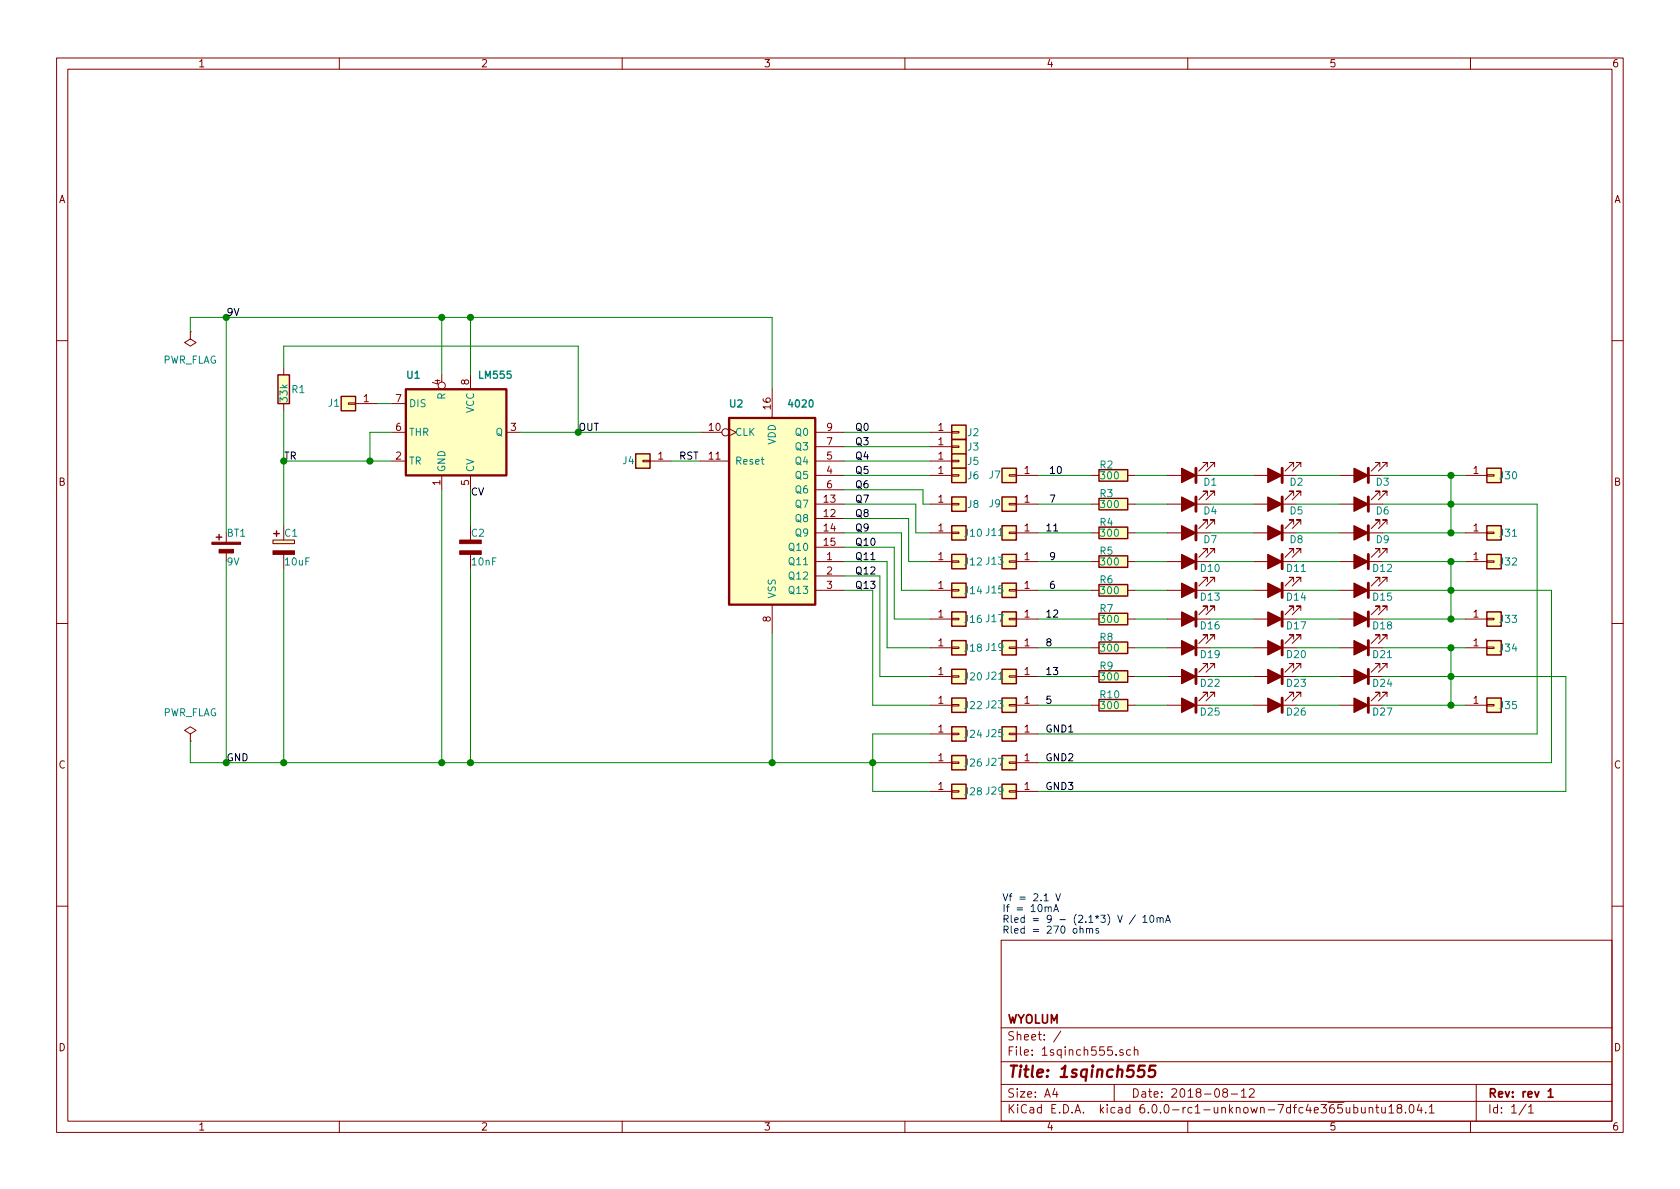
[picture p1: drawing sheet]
EESchema Schematic File Version 4
LIBS:1sqinch555-cache
EELAYER 26 0
EELAYER END
$Descr A4 11693 8268
encoding utf-8
Sheet 1 1
Title "1sqinch555"
Date "2018-08-12"
Rev "rev 1"
Comp "WYOLUM"
Comment1 ""
Comment2 ""
Comment3 ""
Comment4 ""
$EndDescr
$Comp
L 1sqinch:4020 U2
U 1 1
P 5375 3500
F 0 "U2" H 5125 4200 50  0000 C CNB
F 1 "4020" H 5575 4200 50  0000 C CNB
F 2 "1sqinch555_fp:SOIC-16_3.9x9.9mm_Pitch1.27mm" H 5375 3500 50  0001 C CNN
F 3 "http://www.intersil.com/content/dam/Intersil/documents/cd40/cd4020bms-24bms-40bms.pdf" H 5375 3500 50  0001 C CNN
	1    5375 3500
	1    0    0    -1  
$EndComp
$Comp
L 1sqinch:LM555 U1
U 1 1
P 3175 3000
F 0 "U1" H 2825 3400 50  0000 L CNB
F 1 "LM555" H 3325 3400 50  0000 L CNB
F 2 "1sqinch555_fp:SOIC-8_3.9x4.9mm_Pitch1.27mm" H 3175 3000 50  0001 C CNN
F 3 "http://www.ti.com/lit/ds/symlink/lm555.pdf" H 3175 3000 50  0001 C CNN
	1    3175 3000
	1    0    0    -1  
$EndComp
$Comp
L 1sqinch:C_NP C2
U 1 1
P 3275 3800
F 0 "C2" H 3275 3900 50  0000 L CNN
F 1 "10nF" H 3275 3700 50  0000 L CNN
F 2 "1sqinch555_fp:C_0805" H 3313 3650 50  0001 C CNN
F 3 "" H 3275 3800 50  0001 C CNN
	1    3275 3800
	1    0    0    -1  
$EndComp
$Comp
L 1sqinch:C_P C1
U 1 1
P 1975 3800
F 0 "C1" H 1975 3900 50  0000 L CNN
F 1 "10uF" H 1975 3700 50  0000 L CNN
F 2 "1sqinch555_fp:C_0805" H 2013 3650 50  0001 C CNN
F 3 "" H 1975 3800 50  0001 C CNN
	1    1975 3800
	1    0    0    -1  
$EndComp
$Comp
L 1sqinch:R R1
U 1 1
P 1975 2700
F 0 "R1" H 2025 2700 50  0000 L CNN
F 1 "33k" V 1975 2600 50  0000 L CNN
F 2 "1sqinch555_fp:R_0805" V 1905 2700 50  0001 C CNN
F 3 "" H 1975 2700 50  0001 C CNN
	1    1975 2700
	1    0    0    -1  
$EndComp
Wire Wire Line
	3275 3400 3275 3650
Wire Wire Line
	3625 3000 4025 3000
Wire Wire Line
	1975 3650 1975 3200
Wire Wire Line
	2725 3000 2575 3000
Wire Wire Line
	2575 3000 2575 3200
Wire Wire Line
	2575 3200 2725 3200
Wire Wire Line
	2575 3200 1975 3200
Connection ~ 2575 3200
Connection ~ 1975 3200
Wire Wire Line
	1975 3200 1975 2850
Wire Wire Line
	1975 2550 1975 2400
Wire Wire Line
	1975 2400 4025 2400
Wire Wire Line
	4025 2400 4025 3000
Connection ~ 4025 3000
Wire Wire Line
	4025 3000 4875 3000
$Comp
L 1sqinch:Battery_Cell BT1
U 1 1
P 1575 3800
F 0 "BT1" H 1575 3900 50  0000 L CNN
F 1 "9V" H 1575 3700 50  0000 L CNN
F 2 "1sqinch555_fp:9V_clip_968" V 1575 3860 50  0001 C CNN
F 3 "" V 1575 3860 50  0001 C CNN
	1    1575 3800
	1    0    0    -1  
$EndComp
Wire Wire Line
	1575 3700 1575 2200
Wire Wire Line
	1575 2200 3075 2200
Wire Wire Line
	5375 2200 5375 2700
Wire Wire Line
	3075 2600 3075 2200
Connection ~ 3075 2200
Wire Wire Line
	3075 2200 3275 2200
Wire Wire Line
	3275 2600 3275 2200
Connection ~ 3275 2200
Wire Wire Line
	3275 2200 5375 2200
Wire Wire Line
	5375 4400 5375 5300
Wire Wire Line
	5375 5300 3275 5300
Wire Wire Line
	1575 5300 1575 3900
Wire Wire Line
	1975 3950 1975 5300
Connection ~ 1975 5300
Wire Wire Line
	1975 5300 1575 5300
Wire Wire Line
	3275 3950 3275 5300
Connection ~ 3275 5300
Wire Wire Line
	3275 5300 3075 5300
Wire Wire Line
	3075 3400 3075 5300
Connection ~ 3075 5300
Wire Wire Line
	3075 5300 1975 5300
$Comp
L 1sqinch:Conn_01x01 J1
U 1 1
P 2425 2800
F 0 "J1" H 2525 2800 50  0000 C CNN
F 1 "Conn_01x01" H 2325 2650 50  0001 C CNN
F 2 "1sqinch555_fp:pad_smd_1mm" H 2425 2800 50  0001 C CNN
F 3 "~" H 2425 2800 50  0001 C CNN
	1    2425 2800
	-1   0    0    1   
$EndComp
$Comp
L 1sqinch:Conn_01x01 J4
U 1 1
P 4475 3200
F 0 "J4" H 4575 3200 50  0000 C CNN
F 1 "Conn_01x01" H 4375 3050 50  0001 C CNN
F 2 "1sqinch555_fp:pad_smd_1mm" H 4475 3200 50  0001 C CNN
F 3 "~" H 4475 3200 50  0001 C CNN
	1    4475 3200
	-1   0    0    1   
$EndComp
$Comp
L 1sqinch:Conn_01x01 J2
U 1 1
P 6675 3000
F 0 "J2" H 6775 3000 50  0000 C CNN
F 1 "Conn_01x01" H 6575 2850 50  0001 C CNN
F 2 "1sqinch555_fp:pad_smd_1mm" H 6675 3000 50  0001 C CNN
F 3 "~" H 6675 3000 50  0001 C CNN
	1    6675 3000
	1    0    0    -1  
$EndComp
$Comp
L 1sqinch:Conn_01x01 J3
U 1 1
P 6675 3100
F 0 "J3" H 6775 3100 50  0000 C CNN
F 1 "Conn_01x01" H 6575 2950 50  0001 C CNN
F 2 "1sqinch555_fp:pad_smd_1mm" H 6675 3100 50  0001 C CNN
F 3 "~" H 6675 3100 50  0001 C CNN
	1    6675 3100
	1    0    0    -1  
$EndComp
$Comp
L 1sqinch:Conn_01x01 J5
U 1 1
P 6675 3200
F 0 "J5" H 6775 3200 50  0000 C CNN
F 1 "Conn_01x01" H 6575 3050 50  0001 C CNN
F 2 "1sqinch555_fp:pad_smd_1mm" H 6675 3200 50  0001 C CNN
F 3 "~" H 6675 3200 50  0001 C CNN
	1    6675 3200
	1    0    0    -1  
$EndComp
Wire Wire Line
	2725 2800 2625 2800
Wire Wire Line
	4675 3200 4875 3200
Wire Wire Line
	6475 3000 5875 3000
Wire Wire Line
	5875 3100 6475 3100
Wire Wire Line
	6475 3200 5875 3200
$Comp
L 1sqinch:LED D1
U 1 1
P 8275 3300
F 0 "D1" H 8125 3350 50  0000 C CNN
F 1 "LED" H 8225 3100 50  0001 C CNN
F 2 "1sqinch555_fp:LED-0805" H 8275 3300 50  0001 C CNN
F 3 "~" H 8275 3300 50  0001 C CNN
	1    8275 3300
	-1   0    0    1   
$EndComp
$Comp
L 1sqinch:LED D2
U 1 1
P 8875 3300
F 0 "D2" H 8725 3350 50  0000 C CNN
F 1 "LED" H 8825 3100 50  0001 C CNN
F 2 "1sqinch555_fp:LED-0805" H 8875 3300 50  0001 C CNN
F 3 "~" H 8875 3300 50  0001 C CNN
	1    8875 3300
	-1   0    0    1   
$EndComp
$Comp
L 1sqinch:LED D3
U 1 1
P 9475 3300
F 0 "D3" H 9325 3350 50  0000 C CNN
F 1 "LED" H 9425 3100 50  0001 C CNN
F 2 "1sqinch555_fp:LED-0805" H 9475 3300 50  0001 C CNN
F 3 "~" H 9475 3300 50  0001 C CNN
	1    9475 3300
	-1   0    0    1   
$EndComp
Wire Wire Line
	8425 3300 8725 3300
Wire Wire Line
	9025 3300 9325 3300
$Comp
L 1sqinch:LED D4
U 1 1
P 8275 3500
F 0 "D4" H 8125 3550 50  0000 C CNN
F 1 "LED" H 8225 3300 50  0001 C CNN
F 2 "1sqinch555_fp:LED-0805" H 8275 3500 50  0001 C CNN
F 3 "~" H 8275 3500 50  0001 C CNN
	1    8275 3500
	-1   0    0    1   
$EndComp
$Comp
L 1sqinch:LED D5
U 1 1
P 8875 3500
F 0 "D5" H 8725 3550 50  0000 C CNN
F 1 "LED" H 8825 3300 50  0001 C CNN
F 2 "1sqinch555_fp:LED-0805" H 8875 3500 50  0001 C CNN
F 3 "~" H 8875 3500 50  0001 C CNN
	1    8875 3500
	-1   0    0    1   
$EndComp
$Comp
L 1sqinch:LED D6
U 1 1
P 9475 3500
F 0 "D6" H 9325 3550 50  0000 C CNN
F 1 "LED" H 9425 3300 50  0001 C CNN
F 2 "1sqinch555_fp:LED-0805" H 9475 3500 50  0001 C CNN
F 3 "~" H 9475 3500 50  0001 C CNN
	1    9475 3500
	-1   0    0    1   
$EndComp
Wire Wire Line
	8425 3500 8725 3500
Wire Wire Line
	9025 3500 9325 3500
$Comp
L 1sqinch:LED D7
U 1 1
P 8275 3700
F 0 "D7" H 8125 3750 50  0000 C CNN
F 1 "LED" H 8225 3500 50  0001 C CNN
F 2 "1sqinch555_fp:LED-0805" H 8275 3700 50  0001 C CNN
F 3 "~" H 8275 3700 50  0001 C CNN
	1    8275 3700
	-1   0    0    1   
$EndComp
$Comp
L 1sqinch:LED D8
U 1 1
P 8875 3700
F 0 "D8" H 8725 3750 50  0000 C CNN
F 1 "LED" H 8825 3500 50  0001 C CNN
F 2 "1sqinch555_fp:LED-0805" H 8875 3700 50  0001 C CNN
F 3 "~" H 8875 3700 50  0001 C CNN
	1    8875 3700
	-1   0    0    1   
$EndComp
$Comp
L 1sqinch:LED D9
U 1 1
P 9475 3700
F 0 "D9" H 9325 3750 50  0000 C CNN
F 1 "LED" H 9425 3500 50  0001 C CNN
F 2 "1sqinch555_fp:LED-0805" H 9475 3700 50  0001 C CNN
F 3 "~" H 9475 3700 50  0001 C CNN
	1    9475 3700
	-1   0    0    1   
$EndComp
Wire Wire Line
	8425 3700 8725 3700
Wire Wire Line
	9025 3700 9325 3700
$Comp
L 1sqinch:LED D10
U 1 1
P 8275 3900
F 0 "D10" H 8125 3950 50  0000 C CNN
F 1 "LED" H 8225 3700 50  0001 C CNN
F 2 "1sqinch555_fp:LED-0805" H 8275 3900 50  0001 C CNN
F 3 "~" H 8275 3900 50  0001 C CNN
	1    8275 3900
	-1   0    0    1   
$EndComp
$Comp
L 1sqinch:LED D11
U 1 1
P 8875 3900
F 0 "D11" H 8725 3950 50  0000 C CNN
F 1 "LED" H 8825 3700 50  0001 C CNN
F 2 "1sqinch555_fp:LED-0805" H 8875 3900 50  0001 C CNN
F 3 "~" H 8875 3900 50  0001 C CNN
	1    8875 3900
	-1   0    0    1   
$EndComp
$Comp
L 1sqinch:LED D12
U 1 1
P 9475 3900
F 0 "D12" H 9325 3950 50  0000 C CNN
F 1 "LED" H 9425 3700 50  0001 C CNN
F 2 "1sqinch555_fp:LED-0805" H 9475 3900 50  0001 C CNN
F 3 "~" H 9475 3900 50  0001 C CNN
	1    9475 3900
	-1   0    0    1   
$EndComp
Wire Wire Line
	8425 3900 8725 3900
Wire Wire Line
	9025 3900 9325 3900
$Comp
L 1sqinch:LED D13
U 1 1
P 8275 4100
F 0 "D13" H 8125 4150 50  0000 C CNN
F 1 "LED" H 8225 3900 50  0001 C CNN
F 2 "1sqinch555_fp:LED-0805" H 8275 4100 50  0001 C CNN
F 3 "~" H 8275 4100 50  0001 C CNN
	1    8275 4100
	-1   0    0    1   
$EndComp
$Comp
L 1sqinch:LED D14
U 1 1
P 8875 4100
F 0 "D14" H 8725 4150 50  0000 C CNN
F 1 "LED" H 8825 3900 50  0001 C CNN
F 2 "1sqinch555_fp:LED-0805" H 8875 4100 50  0001 C CNN
F 3 "~" H 8875 4100 50  0001 C CNN
	1    8875 4100
	-1   0    0    1   
$EndComp
$Comp
L 1sqinch:LED D15
U 1 1
P 9475 4100
F 0 "D15" H 9325 4150 50  0000 C CNN
F 1 "LED" H 9425 3900 50  0001 C CNN
F 2 "1sqinch555_fp:LED-0805" H 9475 4100 50  0001 C CNN
F 3 "~" H 9475 4100 50  0001 C CNN
	1    9475 4100
	-1   0    0    1   
$EndComp
Wire Wire Line
	8425 4100 8725 4100
Wire Wire Line
	9025 4100 9325 4100
$Comp
L 1sqinch:LED D16
U 1 1
P 8275 4300
F 0 "D16" H 8125 4350 50  0000 C CNN
F 1 "LED" H 8225 4100 50  0001 C CNN
F 2 "1sqinch555_fp:LED-0805" H 8275 4300 50  0001 C CNN
F 3 "~" H 8275 4300 50  0001 C CNN
	1    8275 4300
	-1   0    0    1   
$EndComp
$Comp
L 1sqinch:LED D17
U 1 1
P 8875 4300
F 0 "D17" H 8725 4350 50  0000 C CNN
F 1 "LED" H 8825 4100 50  0001 C CNN
F 2 "1sqinch555_fp:LED-0805" H 8875 4300 50  0001 C CNN
F 3 "~" H 8875 4300 50  0001 C CNN
	1    8875 4300
	-1   0    0    1   
$EndComp
$Comp
L 1sqinch:LED D18
U 1 1
P 9475 4300
F 0 "D18" H 9325 4350 50  0000 C CNN
F 1 "LED" H 9425 4100 50  0001 C CNN
F 2 "1sqinch555_fp:LED-0805" H 9475 4300 50  0001 C CNN
F 3 "~" H 9475 4300 50  0001 C CNN
	1    9475 4300
	-1   0    0    1   
$EndComp
Wire Wire Line
	8425 4300 8725 4300
Wire Wire Line
	9025 4300 9325 4300
$Comp
L 1sqinch:LED D19
U 1 1
P 8275 4500
F 0 "D19" H 8125 4550 50  0000 C CNN
F 1 "LED" H 8225 4300 50  0001 C CNN
F 2 "1sqinch555_fp:LED-0805" H 8275 4500 50  0001 C CNN
F 3 "~" H 8275 4500 50  0001 C CNN
	1    8275 4500
	-1   0    0    1   
$EndComp
$Comp
L 1sqinch:LED D20
U 1 1
P 8875 4500
F 0 "D20" H 8725 4550 50  0000 C CNN
F 1 "LED" H 8825 4300 50  0001 C CNN
F 2 "1sqinch555_fp:LED-0805" H 8875 4500 50  0001 C CNN
F 3 "~" H 8875 4500 50  0001 C CNN
	1    8875 4500
	-1   0    0    1   
$EndComp
$Comp
L 1sqinch:LED D21
U 1 1
P 9475 4500
F 0 "D21" H 9325 4550 50  0000 C CNN
F 1 "LED" H 9425 4300 50  0001 C CNN
F 2 "1sqinch555_fp:LED-0805" H 9475 4500 50  0001 C CNN
F 3 "~" H 9475 4500 50  0001 C CNN
	1    9475 4500
	-1   0    0    1   
$EndComp
Wire Wire Line
	8425 4500 8725 4500
Wire Wire Line
	9025 4500 9325 4500
$Comp
L 1sqinch:LED D22
U 1 1
P 8275 4700
F 0 "D22" H 8125 4750 50  0000 C CNN
F 1 "LED" H 8225 4500 50  0001 C CNN
F 2 "1sqinch555_fp:LED-0805" H 8275 4700 50  0001 C CNN
F 3 "~" H 8275 4700 50  0001 C CNN
	1    8275 4700
	-1   0    0    1   
$EndComp
$Comp
L 1sqinch:LED D23
U 1 1
P 8875 4700
F 0 "D23" H 8725 4750 50  0000 C CNN
F 1 "LED" H 8825 4500 50  0001 C CNN
F 2 "1sqinch555_fp:LED-0805" H 8875 4700 50  0001 C CNN
F 3 "~" H 8875 4700 50  0001 C CNN
	1    8875 4700
	-1   0    0    1   
$EndComp
$Comp
L 1sqinch:LED D24
U 1 1
P 9475 4700
F 0 "D24" H 9325 4750 50  0000 C CNN
F 1 "LED" H 9425 4500 50  0001 C CNN
F 2 "1sqinch555_fp:LED-0805" H 9475 4700 50  0001 C CNN
F 3 "~" H 9475 4700 50  0001 C CNN
	1    9475 4700
	-1   0    0    1   
$EndComp
Wire Wire Line
	8425 4700 8725 4700
Wire Wire Line
	9025 4700 9325 4700
$Comp
L 1sqinch:LED D25
U 1 1
P 8275 4900
F 0 "D25" H 8125 4950 50  0000 C CNN
F 1 "LED" H 8225 4700 50  0001 C CNN
F 2 "1sqinch555_fp:LED-0805" H 8275 4900 50  0001 C CNN
F 3 "~" H 8275 4900 50  0001 C CNN
	1    8275 4900
	-1   0    0    1   
$EndComp
$Comp
L 1sqinch:LED D26
U 1 1
P 8875 4900
F 0 "D26" H 8725 4950 50  0000 C CNN
F 1 "LED" H 8825 4700 50  0001 C CNN
F 2 "1sqinch555_fp:LED-0805" H 8875 4900 50  0001 C CNN
F 3 "~" H 8875 4900 50  0001 C CNN
	1    8875 4900
	-1   0    0    1   
$EndComp
$Comp
L 1sqinch:LED D27
U 1 1
P 9475 4900
F 0 "D27" H 9325 4950 50  0000 C CNN
F 1 "LED" H 9425 4700 50  0001 C CNN
F 2 "1sqinch555_fp:LED-0805" H 9475 4900 50  0001 C CNN
F 3 "~" H 9475 4900 50  0001 C CNN
	1    9475 4900
	-1   0    0    1   
$EndComp
Wire Wire Line
	8425 4900 8725 4900
Wire Wire Line
	9025 4900 9325 4900
Wire Wire Line
	10100 3300 10100 3500
Connection ~ 10100 3500
Wire Wire Line
	10100 3500 10100 3700
Wire Wire Line
	10100 3900 10100 4100
Connection ~ 10100 4100
Wire Wire Line
	10100 4100 10100 4300
Wire Wire Line
	10100 4500 10100 4700
Connection ~ 10100 4700
Wire Wire Line
	10100 4700 10100 4900
Wire Wire Line
	5875 3300 6475 3300
Wire Wire Line
	5875 3400 6425 3400
Wire Wire Line
	6425 3400 6425 3500
Wire Wire Line
	6425 3500 6475 3500
Wire Wire Line
	5875 3500 6375 3500
Wire Wire Line
	6375 3500 6375 3700
Wire Wire Line
	6375 3700 6475 3700
Wire Wire Line
	5875 3600 6325 3600
Wire Wire Line
	6325 3600 6325 3900
Wire Wire Line
	6325 3900 6475 3900
Wire Wire Line
	5875 3700 6275 3700
Wire Wire Line
	6275 3700 6275 4100
Wire Wire Line
	6275 4100 6475 4100
Wire Wire Line
	5875 3800 6225 3800
Wire Wire Line
	6225 3800 6225 4300
Wire Wire Line
	6225 4300 6475 4300
Wire Wire Line
	5875 3900 6175 3900
Wire Wire Line
	6175 3900 6175 4500
Wire Wire Line
	6175 4500 6475 4500
Wire Wire Line
	5875 4000 6125 4000
Wire Wire Line
	6125 4000 6125 4700
Wire Wire Line
	6125 4700 6475 4700
Wire Wire Line
	5875 4100 6075 4100
Wire Wire Line
	6075 4100 6075 4900
Wire Wire Line
	6075 4900 6475 4900
$Comp
L power:PWR_FLAG #FLG0101
U 1 1
P 1325 2300
F 0 "#FLG0101" H 1325 2375 50  0001 C CNN
F 1 "PWR_FLAG" H 1325 2500 50  0000 C CNN
F 2 "" H 1325 2300 50  0001 C CNN
F 3 "" H 1325 2300 50  0001 C CNN
	1    1325 2300
	-1   0    0    1   
$EndComp
Wire Wire Line
	1325 2300 1325 2200
Wire Wire Line
	1325 2200 1575 2200
Connection ~ 1575 2200
$Comp
L power:PWR_FLAG #FLG0102
U 1 1
P 1325 5150
F 0 "#FLG0102" H 1325 5225 50  0001 C CNN
F 1 "PWR_FLAG" H 1325 5350 50  0000 C CNN
F 2 "" H 1325 5150 50  0001 C CNN
F 3 "" H 1325 5150 50  0001 C CNN
	1    1325 5150
	1    0    0    -1  
$EndComp
Wire Wire Line
	1325 5150 1325 5300
Wire Wire Line
	1325 5300 1575 5300
Connection ~ 1575 5300
$Comp
L 1sqinch:Conn_01x01 J6
U 1 1
P 6675 3300
F 0 "J6" H 6775 3300 50  0000 C CNN
F 1 "Conn_01x01" H 6575 3150 50  0001 C CNN
F 2 "1sqinch555_fp:pad_3x2mm_smd" H 6675 3300 50  0001 C CNN
F 3 "~" H 6675 3300 50  0001 C CNN
	1    6675 3300
	1    0    0    -1  
$EndComp
$Comp
L 1sqinch:Conn_01x01 J8
U 1 1
P 6675 3500
F 0 "J8" H 6775 3500 50  0000 C CNN
F 1 "Conn_01x01" H 6575 3350 50  0001 C CNN
F 2 "1sqinch555_fp:pad_3x2mm_smd" H 6675 3500 50  0001 C CNN
F 3 "~" H 6675 3500 50  0001 C CNN
	1    6675 3500
	1    0    0    -1  
$EndComp
$Comp
L 1sqinch:Conn_01x01 J10
U 1 1
P 6675 3700
F 0 "J10" H 6775 3700 50  0000 C CNN
F 1 "Conn_01x01" H 6575 3550 50  0001 C CNN
F 2 "1sqinch555_fp:pad_3x2mm_smd" H 6675 3700 50  0001 C CNN
F 3 "~" H 6675 3700 50  0001 C CNN
	1    6675 3700
	1    0    0    -1  
$EndComp
$Comp
L 1sqinch:Conn_01x01 J12
U 1 1
P 6675 3900
F 0 "J12" H 6775 3900 50  0000 C CNN
F 1 "Conn_01x01" H 6575 3750 50  0001 C CNN
F 2 "1sqinch555_fp:pad_3x2mm_smd" H 6675 3900 50  0001 C CNN
F 3 "~" H 6675 3900 50  0001 C CNN
	1    6675 3900
	1    0    0    -1  
$EndComp
$Comp
L 1sqinch:Conn_01x01 J14
U 1 1
P 6675 4100
F 0 "J14" H 6775 4100 50  0000 C CNN
F 1 "Conn_01x01" H 6575 3950 50  0001 C CNN
F 2 "1sqinch555_fp:pad_3x2mm_smd" H 6675 4100 50  0001 C CNN
F 3 "~" H 6675 4100 50  0001 C CNN
	1    6675 4100
	1    0    0    -1  
$EndComp
$Comp
L 1sqinch:Conn_01x01 J16
U 1 1
P 6675 4300
F 0 "J16" H 6775 4300 50  0000 C CNN
F 1 "Conn_01x01" H 6575 4150 50  0001 C CNN
F 2 "1sqinch555_fp:pad_3x2mm_smd" H 6675 4300 50  0001 C CNN
F 3 "~" H 6675 4300 50  0001 C CNN
	1    6675 4300
	1    0    0    -1  
$EndComp
$Comp
L 1sqinch:Conn_01x01 J18
U 1 1
P 6675 4500
F 0 "J18" H 6775 4500 50  0000 C CNN
F 1 "Conn_01x01" H 6575 4350 50  0001 C CNN
F 2 "1sqinch555_fp:pad_3x2mm_smd" H 6675 4500 50  0001 C CNN
F 3 "~" H 6675 4500 50  0001 C CNN
	1    6675 4500
	1    0    0    -1  
$EndComp
$Comp
L 1sqinch:Conn_01x01 J20
U 1 1
P 6675 4700
F 0 "J20" H 6775 4700 50  0000 C CNN
F 1 "Conn_01x01" H 6575 4550 50  0001 C CNN
F 2 "1sqinch555_fp:pad_3x2mm_smd" H 6675 4700 50  0001 C CNN
F 3 "~" H 6675 4700 50  0001 C CNN
	1    6675 4700
	1    0    0    -1  
$EndComp
$Comp
L 1sqinch:Conn_01x01 J7
U 1 1
P 7025 3300
F 0 "J7" H 7125 3300 50  0000 C CNN
F 1 "Conn_01x01" H 6925 3150 50  0001 C CNN
F 2 "1sqinch555_fp:pad_2x2mm" H 7025 3300 50  0001 C CNN
F 3 "~" H 7025 3300 50  0001 C CNN
	1    7025 3300
	-1   0    0    1   
$EndComp
$Comp
L 1sqinch:Conn_01x01 J9
U 1 1
P 7025 3500
F 0 "J9" H 7125 3500 50  0000 C CNN
F 1 "Conn_01x01" H 6925 3350 50  0001 C CNN
F 2 "1sqinch555_fp:pad_2x2mm" H 7025 3500 50  0001 C CNN
F 3 "~" H 7025 3500 50  0001 C CNN
	1    7025 3500
	-1   0    0    1   
$EndComp
$Comp
L 1sqinch:Conn_01x01 J11
U 1 1
P 7025 3700
F 0 "J11" H 7125 3700 50  0000 C CNN
F 1 "Conn_01x01" H 6925 3550 50  0001 C CNN
F 2 "1sqinch555_fp:pad_2x2mm" H 7025 3700 50  0001 C CNN
F 3 "~" H 7025 3700 50  0001 C CNN
	1    7025 3700
	-1   0    0    1   
$EndComp
$Comp
L 1sqinch:Conn_01x01 J13
U 1 1
P 7025 3900
F 0 "J13" H 7125 3900 50  0000 C CNN
F 1 "Conn_01x01" H 6925 3750 50  0001 C CNN
F 2 "1sqinch555_fp:pad_2x2mm" H 7025 3900 50  0001 C CNN
F 3 "~" H 7025 3900 50  0001 C CNN
	1    7025 3900
	-1   0    0    1   
$EndComp
$Comp
L 1sqinch:Conn_01x01 J15
U 1 1
P 7025 4100
F 0 "J15" H 7125 4100 50  0000 C CNN
F 1 "Conn_01x01" H 6925 3950 50  0001 C CNN
F 2 "1sqinch555_fp:pad_2x2mm" H 7025 4100 50  0001 C CNN
F 3 "~" H 7025 4100 50  0001 C CNN
	1    7025 4100
	-1   0    0    1   
$EndComp
$Comp
L 1sqinch:Conn_01x01 J17
U 1 1
P 7025 4300
F 0 "J17" H 7125 4300 50  0000 C CNN
F 1 "Conn_01x01" H 6925 4150 50  0001 C CNN
F 2 "1sqinch555_fp:pad_2x2mm" H 7025 4300 50  0001 C CNN
F 3 "~" H 7025 4300 50  0001 C CNN
	1    7025 4300
	-1   0    0    1   
$EndComp
$Comp
L 1sqinch:Conn_01x01 J19
U 1 1
P 7025 4500
F 0 "J19" H 7125 4500 50  0000 C CNN
F 1 "Conn_01x01" H 6925 4350 50  0001 C CNN
F 2 "1sqinch555_fp:pad_2x2mm" H 7025 4500 50  0001 C CNN
F 3 "~" H 7025 4500 50  0001 C CNN
	1    7025 4500
	-1   0    0    1   
$EndComp
$Comp
L 1sqinch:Conn_01x01 J21
U 1 1
P 7025 4700
F 0 "J21" H 7125 4700 50  0000 C CNN
F 1 "Conn_01x01" H 6925 4550 50  0001 C CNN
F 2 "1sqinch555_fp:pad_2x2mm" H 7025 4700 50  0001 C CNN
F 3 "~" H 7025 4700 50  0001 C CNN
	1    7025 4700
	-1   0    0    1   
$EndComp
Wire Wire Line
	7225 3300 7600 3300
Wire Wire Line
	7600 3500 7225 3500
Wire Wire Line
	7225 3700 7600 3700
Wire Wire Line
	7600 3900 7225 3900
Wire Wire Line
	7225 4100 7600 4100
Wire Wire Line
	7600 4300 7225 4300
Wire Wire Line
	7225 4500 7600 4500
Wire Wire Line
	7600 4700 7225 4700
$Comp
L 1sqinch:Conn_01x01 J23
U 1 1
P 7025 4900
F 0 "J23" H 7125 4900 50  0000 C CNN
F 1 "Conn_01x01" H 6925 4750 50  0001 C CNN
F 2 "1sqinch555_fp:pad_2x2mm" H 7025 4900 50  0001 C CNN
F 3 "~" H 7025 4900 50  0001 C CNN
	1    7025 4900
	-1   0    0    1   
$EndComp
$Comp
L 1sqinch:Conn_01x01 J22
U 1 1
P 6675 4900
F 0 "J22" H 6775 4900 50  0000 C CNN
F 1 "Conn_01x01" H 6575 4750 50  0001 C CNN
F 2 "1sqinch555_fp:pad_3x2mm_smd" H 6675 4900 50  0001 C CNN
F 3 "~" H 6675 4900 50  0001 C CNN
	1    6675 4900
	1    0    0    -1  
$EndComp
Wire Wire Line
	7225 4900 7600 4900
$Comp
L 1sqinch:Conn_01x01 J24
U 1 1
P 6675 5100
F 0 "J24" H 6775 5100 50  0000 C CNN
F 1 "Conn_01x01" H 6575 4950 50  0001 C CNN
F 2 "1sqinch555_fp:pad_3x2mm_smd" H 6675 5100 50  0001 C CNN
F 3 "~" H 6675 5100 50  0001 C CNN
	1    6675 5100
	1    0    0    -1  
$EndComp
$Comp
L 1sqinch:Conn_01x01 J26
U 1 1
P 6675 5300
F 0 "J26" H 6775 5300 50  0000 C CNN
F 1 "Conn_01x01" H 6575 5150 50  0001 C CNN
F 2 "1sqinch555_fp:pad_3x2mm_smd" H 6675 5300 50  0001 C CNN
F 3 "~" H 6675 5300 50  0001 C CNN
	1    6675 5300
	1    0    0    -1  
$EndComp
$Comp
L 1sqinch:Conn_01x01 J28
U 1 1
P 6675 5500
F 0 "J28" H 6775 5500 50  0000 C CNN
F 1 "Conn_01x01" H 6575 5350 50  0001 C CNN
F 2 "1sqinch555_fp:pad_3x2mm_smd" H 6675 5500 50  0001 C CNN
F 3 "~" H 6675 5500 50  0001 C CNN
	1    6675 5500
	1    0    0    -1  
$EndComp
$Comp
L 1sqinch:Conn_01x01 J25
U 1 1
P 7025 5100
F 0 "J25" H 7125 5100 50  0000 C CNN
F 1 "Conn_01x01" H 6925 4950 50  0001 C CNN
F 2 "1sqinch555_fp:pad_2x2mm" H 7025 5100 50  0001 C CNN
F 3 "~" H 7025 5100 50  0001 C CNN
	1    7025 5100
	-1   0    0    1   
$EndComp
$Comp
L 1sqinch:Conn_01x01 J27
U 1 1
P 7025 5300
F 0 "J27" H 7125 5300 50  0000 C CNN
F 1 "Conn_01x01" H 6925 5150 50  0001 C CNN
F 2 "1sqinch555_fp:pad_2x2mm" H 7025 5300 50  0001 C CNN
F 3 "~" H 7025 5300 50  0001 C CNN
	1    7025 5300
	-1   0    0    1   
$EndComp
$Comp
L 1sqinch:Conn_01x01 J29
U 1 1
P 7025 5500
F 0 "J29" H 7125 5500 50  0000 C CNN
F 1 "Conn_01x01" H 6925 5350 50  0001 C CNN
F 2 "1sqinch555_fp:pad_2x2mm" H 7025 5500 50  0001 C CNN
F 3 "~" H 7025 5500 50  0001 C CNN
	1    7025 5500
	-1   0    0    1   
$EndComp
Wire Wire Line
	6475 5100 6075 5100
Wire Wire Line
	6075 5100 6075 5300
Wire Wire Line
	6075 5500 6475 5500
Wire Wire Line
	6475 5300 6075 5300
Connection ~ 6075 5300
Wire Wire Line
	6075 5300 6075 5500
Wire Wire Line
	6075 5300 5375 5300
Connection ~ 5375 5300
Wire Wire Line
	10100 3500 10700 3500
Wire Wire Line
	10700 3500 10700 5100
Wire Wire Line
	10700 5100 7225 5100
Wire Wire Line
	7225 5300 10800 5300
Wire Wire Line
	10800 5300 10800 4100
Wire Wire Line
	10800 4100 10100 4100
Wire Wire Line
	10100 4700 10900 4700
Wire Wire Line
	10900 4700 10900 5500
Wire Wire Line
	10900 5500 7225 5500
Text Label 1575 5300 0    50   ~ 0
GND
Text Label 1575 2200 0    50   ~ 0
9V
Text Label 1975 3200 0    50   ~ 0
TR
Text Label 4025 3000 0    50   ~ 0
OUT
Text Label 3275 3450 0    50   ~ 0
CV
Text Label 4725 3200 0    50   ~ 0
RST
Text Label 5950 3300 0    50   ~ 0
Q5
Text Label 5950 3400 0    50   ~ 0
Q6
Text Label 5950 3500 0    50   ~ 0
Q7
Text Label 5950 3600 0    50   ~ 0
Q8
Text Label 5950 3700 0    50   ~ 0
Q9
Text Label 5950 3800 0    50   ~ 0
Q10
Text Label 5950 3900 0    50   ~ 0
Q11
Text Label 5950 4000 0    50   ~ 0
Q12
Text Label 5950 4100 0    50   ~ 0
Q13
Text Label 5950 3000 0    50   ~ 0
Q0
Text Label 5950 3100 0    50   ~ 0
Q3
Text Label 5950 3200 0    50   ~ 0
Q4
Text Label 7275 4900 0    50   ~ 0
5
Text Label 7300 4100 0    50   ~ 0
6
Text Label 7300 3500 0    50   ~ 0
7
Text Label 7275 4500 0    50   ~ 0
8
Text Label 7300 3900 0    50   ~ 0
9
Text Label 7300 3300 0    50   ~ 0
10
Text Label 7275 3700 0    50   ~ 0
11
Text Label 7275 4300 0    50   ~ 0
12
Text Label 7275 4700 0    50   ~ 0
13
Text Label 7275 5100 0    50   ~ 0
GND1
Text Label 7275 5300 0    50   ~ 0
GND2
Text Label 7275 5500 0    50   ~ 0
GND3
$Comp
L 1sqinch:Conn_01x01 J30
U 1 1
P 10400 3300
F 0 "J30" H 10500 3300 50  0000 C CNN
F 1 "Conn_01x01" H 10300 3150 50  0001 C CNN
F 2 "1sqinch555_fp:Plated_Hole_d1.0mm" H 10400 3300 50  0001 C CNN
F 3 "~" H 10400 3300 50  0001 C CNN
	1    10400 3300
	1    0    0    -1  
$EndComp
$Comp
L 1sqinch:Conn_01x01 J31
U 1 1
P 10400 3700
F 0 "J31" H 10500 3700 50  0000 C CNN
F 1 "Conn_01x01" H 10300 3550 50  0001 C CNN
F 2 "1sqinch555_fp:Plated_Hole_d1.0mm" H 10400 3700 50  0001 C CNN
F 3 "~" H 10400 3700 50  0001 C CNN
	1    10400 3700
	1    0    0    -1  
$EndComp
$Comp
L 1sqinch:Conn_01x01 J32
U 1 1
P 10400 3900
F 0 "J32" H 10500 3900 50  0000 C CNN
F 1 "Conn_01x01" H 10300 3750 50  0001 C CNN
F 2 "1sqinch555_fp:Plated_Hole_d1.0mm" H 10400 3900 50  0001 C CNN
F 3 "~" H 10400 3900 50  0001 C CNN
	1    10400 3900
	1    0    0    -1  
$EndComp
$Comp
L 1sqinch:Conn_01x01 J33
U 1 1
P 10400 4300
F 0 "J33" H 10500 4300 50  0000 C CNN
F 1 "Conn_01x01" H 10300 4150 50  0001 C CNN
F 2 "1sqinch555_fp:Plated_Hole_d1.0mm" H 10400 4300 50  0001 C CNN
F 3 "~" H 10400 4300 50  0001 C CNN
	1    10400 4300
	1    0    0    -1  
$EndComp
$Comp
L 1sqinch:Conn_01x01 J34
U 1 1
P 10400 4500
F 0 "J34" H 10500 4500 50  0000 C CNN
F 1 "Conn_01x01" H 10300 4350 50  0001 C CNN
F 2 "1sqinch555_fp:Plated_Hole_d1.0mm" H 10400 4500 50  0001 C CNN
F 3 "~" H 10400 4500 50  0001 C CNN
	1    10400 4500
	1    0    0    -1  
$EndComp
$Comp
L 1sqinch:Conn_01x01 J35
U 1 1
P 10400 4900
F 0 "J35" H 10500 4900 50  0000 C CNN
F 1 "Conn_01x01" H 10300 4750 50  0001 C CNN
F 2 "1sqinch555_fp:Plated_Hole_d1.0mm" H 10400 4900 50  0001 C CNN
F 3 "~" H 10400 4900 50  0001 C CNN
	1    10400 4900
	1    0    0    -1  
$EndComp
Wire Wire Line
	10200 4900 10100 4900
Wire Wire Line
	10100 4500 10200 4500
Wire Wire Line
	10200 3900 10100 3900
Wire Wire Line
	10100 4300 10200 4300
Wire Wire Line
	10200 3700 10100 3700
Wire Wire Line
	10100 3300 10200 3300
$Comp
L 1sqinch:R R3
U 1 1
P 7750 3500
F 0 "R3" V 7675 3400 50  0000 L CNN
F 1 "300" V 7750 3400 50  0000 L CNN
F 2 "1sqinch555_fp:R_0805" V 7680 3500 50  0001 C CNN
F 3 "" H 7750 3500 50  0001 C CNN
	1    7750 3500
	0    1    1    0   
$EndComp
$Comp
L 1sqinch:R R6
U 1 1
P 7750 4100
F 0 "R6" V 7675 4000 50  0000 L CNN
F 1 "300" V 7750 4000 50  0000 L CNN
F 2 "1sqinch555_fp:R_0805" V 7680 4100 50  0001 C CNN
F 3 "" H 7750 4100 50  0001 C CNN
	1    7750 4100
	0    1    1    0   
$EndComp
$Comp
L 1sqinch:R R9
U 1 1
P 7750 4700
F 0 "R9" V 7675 4600 50  0000 L CNN
F 1 "300" V 7750 4600 50  0000 L CNN
F 2 "1sqinch555_fp:R_0805" V 7680 4700 50  0001 C CNN
F 3 "" H 7750 4700 50  0001 C CNN
	1    7750 4700
	0    1    1    0   
$EndComp
$Comp
L 1sqinch:R R2
U 1 1
P 7750 3300
F 0 "R2" V 7675 3200 50  0000 L CNN
F 1 "300" V 7750 3200 50  0000 L CNN
F 2 "1sqinch555_fp:R_0805" V 7680 3300 50  0001 C CNN
F 3 "" H 7750 3300 50  0001 C CNN
	1    7750 3300
	0    1    1    0   
$EndComp
$Comp
L 1sqinch:R R4
U 1 1
P 7750 3700
F 0 "R4" V 7675 3600 50  0000 L CNN
F 1 "300" V 7750 3600 50  0000 L CNN
F 2 "1sqinch555_fp:R_0805" V 7680 3700 50  0001 C CNN
F 3 "" H 7750 3700 50  0001 C CNN
	1    7750 3700
	0    1    1    0   
$EndComp
$Comp
L 1sqinch:R R5
U 1 1
P 7750 3900
F 0 "R5" V 7675 3800 50  0000 L CNN
F 1 "300" V 7750 3800 50  0000 L CNN
F 2 "1sqinch555_fp:R_0805" V 7680 3900 50  0001 C CNN
F 3 "" H 7750 3900 50  0001 C CNN
	1    7750 3900
	0    1    1    0   
$EndComp
$Comp
L 1sqinch:R R7
U 1 1
P 7750 4300
F 0 "R7" V 7675 4200 50  0000 L CNN
F 1 "300" V 7750 4200 50  0000 L CNN
F 2 "1sqinch555_fp:R_0805" V 7680 4300 50  0001 C CNN
F 3 "" H 7750 4300 50  0001 C CNN
	1    7750 4300
	0    1    1    0   
$EndComp
$Comp
L 1sqinch:R R8
U 1 1
P 7750 4500
F 0 "R8" V 7675 4400 50  0000 L CNN
F 1 "300" V 7750 4400 50  0000 L CNN
F 2 "1sqinch555_fp:R_0805" V 7680 4500 50  0001 C CNN
F 3 "" H 7750 4500 50  0001 C CNN
	1    7750 4500
	0    1    1    0   
$EndComp
$Comp
L 1sqinch:R R10
U 1 1
P 7750 4900
F 0 "R10" V 7675 4800 50  0000 L CNN
F 1 "300" V 7750 4800 50  0000 L CNN
F 2 "1sqinch555_fp:R_0805" V 7680 4900 50  0001 C CNN
F 3 "" H 7750 4900 50  0001 C CNN
	1    7750 4900
	0    1    1    0   
$EndComp
Wire Wire Line
	9625 3300 10100 3300
Connection ~ 10100 3300
Wire Wire Line
	9625 3500 10100 3500
Wire Wire Line
	9625 3700 10100 3700
Connection ~ 10100 3700
Wire Wire Line
	9625 3900 10100 3900
Connection ~ 10100 3900
Wire Wire Line
	9625 4100 10100 4100
Wire Wire Line
	9625 4300 10100 4300
Connection ~ 10100 4300
Wire Wire Line
	9625 4500 10100 4500
Connection ~ 10100 4500
Wire Wire Line
	9625 4700 10100 4700
Wire Wire Line
	9625 4900 10100 4900
Connection ~ 10100 4900
Text Notes 6975 6500 0    50   ~ 0
Vf = 2.1 V\nIf = 10mA\nRled = 9 - (2.1*3) V / 10mA\nRled = 270 ohms
Wire Wire Line
	7900 3300 8125 3300
Wire Wire Line
	8125 3500 7900 3500
Wire Wire Line
	7900 3700 8125 3700
Wire Wire Line
	8125 3900 7900 3900
Wire Wire Line
	7900 4100 8125 4100
Wire Wire Line
	8125 4300 7900 4300
Wire Wire Line
	7900 4500 8125 4500
Wire Wire Line
	8125 4700 7900 4700
Wire Wire Line
	7900 4900 8125 4900
$EndSCHEMATC
